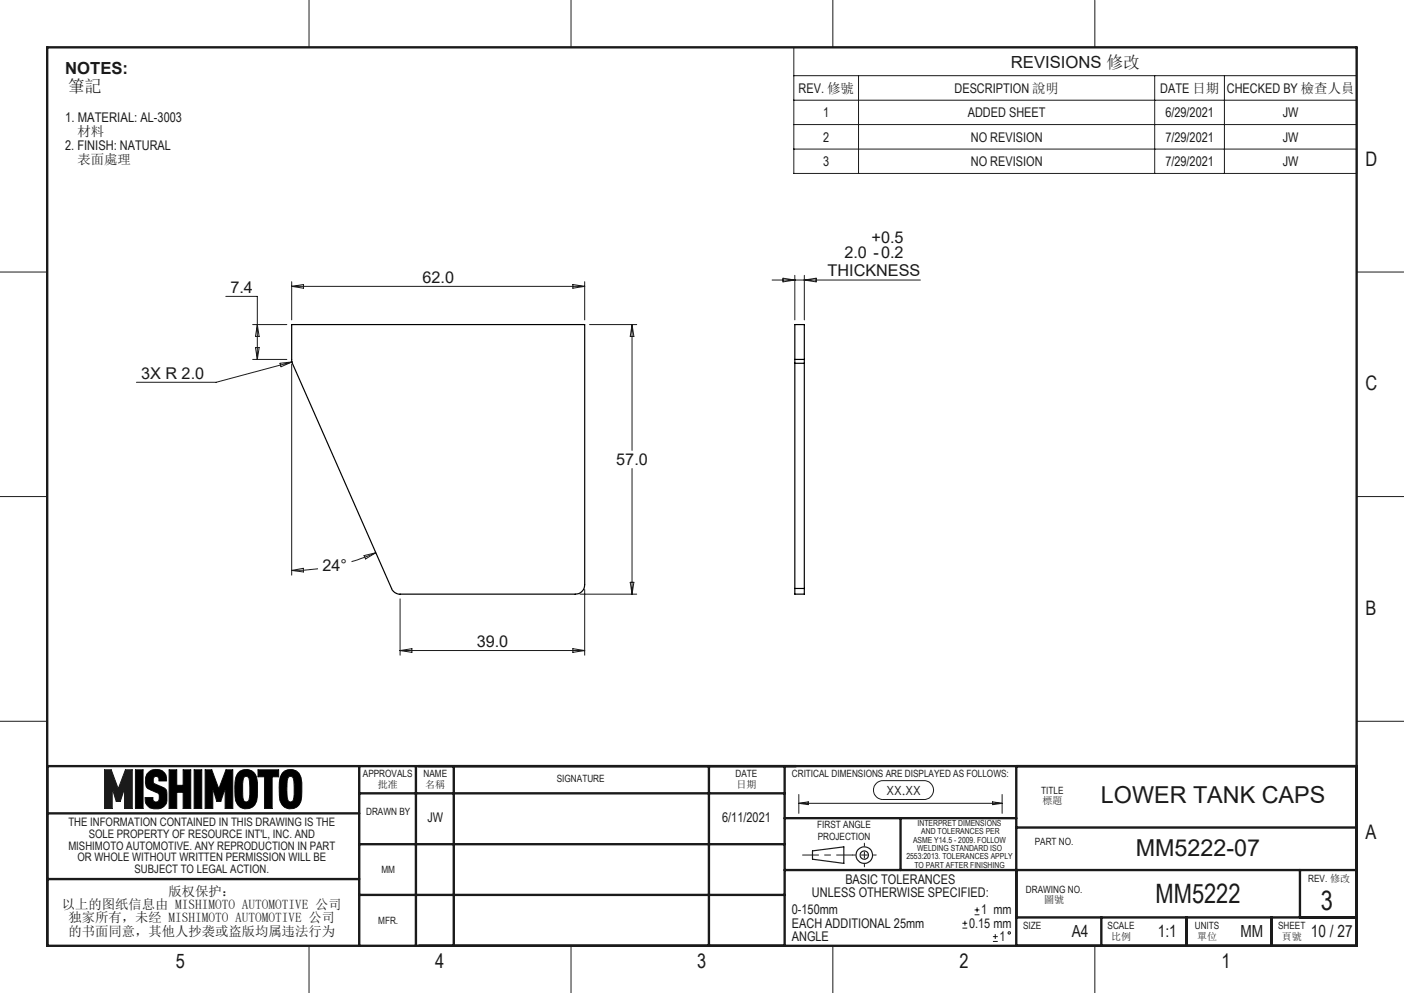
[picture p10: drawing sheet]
<svg xmlns="http://www.w3.org/2000/svg" width="297mm" height="210mm" viewBox="0 0 297 210" stroke-linecap="round" stroke-linejoin="round" font-family="sans-serif">
<g fill="none" stroke="#191924" stroke-width=".21">
<path d="M65.4 0v10M120.8 0v10M176.2 0v10M231.6 0v10M0 57.5h10M287 57.5h10M0 105h10M287 105h10M0 152.5h10M287 152.5h10M22.1 162.8h1.4l1.5 4 1.5-4h1.5v8.2h-1.6v-4.3l-1 2.8h-.8l-.9-2.8v4.3h-1.6zM28.6 162.8h1.7v8.2h-1.7z"/>
<path d="M31.6 163.2a2.28 2.28 0 0 1 3.6 1.2v.8h-1.6a.71 .71 0 0 0-.1-.8 .71 .71 0 0 0-.7-.2 1.21 1.21 0 0 0-.2 1.5l2.2 1a2.15 2.15 0 0 1 .5 2.1 2.13 2.13 0 0 1-2.8 2.3 2.04 2.04 0 0 1-1.8-2.4h1.6v.4a.72 .72 0 0 0 1 .5 .72 .72 0 0 0 .4-1.1v-.3l-.3-.5-2.2-1a2.79 2.79 0 0 1 .4-3.5zM35.8 162.8h1.6v3.3h1.3v-3.3h1.7v8.2h-1.7v-3.4h-1.3v3.4h-1.6zM41.1 162.8h1.6v8.2h-1.6zM43.4 162.8h1.4l1.5 4 1.5-4h1.4v8.2h-1.6v-4.3l-.9 2.8h-.8l-.9-2.8v4.3h-1.6zM50.3 163.5a2.29 2.29 0 0 1 4 .9 17.2 17.2 0 0 1 0 5 2.37 2.37 0 0 1-2.9 1.6 2.37 2.37 0 0 1-1.7-2.8 7.7 7.7 0 0 1 .6-4.7zM51.7 164.3l.4-.1 .3 .1 .2 .2 .2 .7a11.1 11.1 0 0 1-.2 4.1 .63 .63 0 0 1-1.1 0l-.1-.7a8.3 8.3 0 0 1 .3-4.3zM54.6 162.8h4.3v1.5h-1.3v6.7h-1.6v-6.7h-1.4zM59.7 163.5a2.29 2.29 0 0 1 4 .9 17.2 17.2 0 0 1 0 5 2.37 2.37 0 0 1-2.9 1.6 2.37 2.37 0 0 1-1.7-2.8 7.7 7.7 0 0 1 .6-4.7zM61.1 164.3l.4-.1 .3 .1 .2 .2 .2 .7a11.1 11.1 0 0 1-.2 4.1 .63 .63 0 0 1-1.1 0 8.2 8.2 0 0 1 .2-5zM169 168v4M185.5 165.6l1.1-.5h8.9a1.99 1.99 0 0 1 2 2 1.99 1.99 0 0 1-2 2h-8.7a1.99 1.99 0 0 1-1.9-1.3 1.99 1.99 0 0 1 .6-2.2zM212 168v4"/>
<path d="M65.4 200v10M120.8 200v10M176.2 200v10M231.6 200v10"/>
</g>
<g fill="none" stroke="#191924" stroke-width=".25">
<path d="M171.9 179.9l6.6-.8v3.5l-6.6-.9z"/>
<circle cx="182.8" cy="180.8" r="1.75"/>
<circle cx="182.8" cy="180.8" r=".88"/>
</g>
<path d="M182.9 178.3v5M180.4 180.8h5" fill="none" stroke="#191924" stroke-width=".21" stroke-dasharray="15.2 1.3 1.3 1.3" stroke-dashoffset="14.6"/>
<path d="M180.4 180.8h-10.6" fill="none" stroke="#191924" stroke-width=".21" stroke-dasharray="15.2 1.3 1.3 1.3" stroke-dashoffset="11.9"/>
<g fill="none" stroke="#191924" stroke-width=".5">
<path d="M10 10h277v190h-277zM10 172h66M10 162h277M76 167.8h90M76 178.5h90M76 162v38M88 162v38M96 162v38M150 162v38M166 162v38M166 173h49M190.5 173v11"/>
<path d="M215 175h72M215 162v38M10 185.9h66M76 189.3h90M166 184h121M215 194h72M233 194v6M251 194v6M269 194v6M275 184v10"/>
</g>
<path d="M28.6 162.8v8.2h1.7v-8.2zM31.2 163.5a3.1 3.1 0 0 0 0 3.2l2.4 1.1 .1 1.2-.3 .5-.6 .1-.4-.3-.1-.6h-1.6v.1a2.03 2.03 0 0 0 2.5 2.3 2.07 2.07 0 0 0 2.1-2.7 1.57 1.57 0 0 0-.9-1.9l-1.6-.7a.89 .89 0 0 1-.3-1.3l.3-.3h.4l.4 .4v.6h1.6a2.16 2.16 0 0 0-2.9-2.4l-.4 .1zM35.8 162.8v8.2h1.6v-3.4h1.3v3.4h1.7v-8.2h-1.7v3.3h-1.3v-3.3zM41.1 162.8v8.2h1.6v-8.2zM43.4 162.8v8.2h1.6v-4.3l.9 2.8h.8l.9-2.8v4.3h1.6v-8.2h-1.4l-1.5 4-1.5-4zM50.6 163.2l-.1 .1a3.9 3.9 0 0 0-.8 3.2 5.9 5.9 0 0 0 .7 3.8 2.36 2.36 0 0 0 2.7 .6 2.36 2.36 0 0 0 1.3-2.4l.1-.3a8.9 8.9 0 0 0-.5-4.5 2.37 2.37 0 0 0-3.4-.5zM51.6 164.3l.7-.1a.8 .8 0 0 1 .5 1v1.3a5.4 5.4 0 0 1-.3 2.9l-.6 .2a.91 .91 0 0 1-.5-1l-.1-1.9a4 4 0 0 1 .3-2.4zM54.6 162.8v1.5h1.4v6.7h1.6v-6.7h1.3v-1.5zM59.8 163.4a5.8 5.8 0 0 0-.7 3.9 3.8 3.8 0 0 0 1 3.3 2.35 2.35 0 0 0 2.5 .2 2.35 2.35 0 0 0 1.2-2.3l.1-.3a8.9 8.9 0 0 0-.5-4.5 2.41 2.41 0 0 0-3.6-.3zM61 164.4l.7-.2a.8 .8 0 0 1 .5 1v1.3a5.4 5.4 0 0 1-.3 2.9l-.7 .2a.91 .91 0 0 1-.5-1v-1.6a5 5 0 0 1 .3-2.6z" fill-rule="evenodd" fill="#000"/>
<path d="M22.1 162.8h1.4l1.5 4 1.5-4h1.5v8.2h-1.6v-4.3l-1 2.8h-.8l-.9-2.8v4.3h-1.6z" fill-rule="evenodd" fill="#191924"/>
<g fill="none" stroke="#191924" stroke-width=".21">
<path d="M167.9 10h119.1v26.7h-119.1zM167.9 16h119.1M181.6 16v20.7M244.3 16v20.7M259 16v20.7M167.9 21.2h119.1M167.9 26.3h119.1M167.9 31.5h119.1M61.7 59.6v8.1M123.7 59.6v8.1M163.3 59.2h31.4M165.6 58.8l2.5 .4-2.5 .4z"/>
<path d="M168.1 58.2v9.5M170.1 58.2v9.5M170.1 59.2l2.5-.4v.8zM47.8 62.7h6.6v13.3M53.4 68.6h7.3M53.4 76h7.3M54 73.5h.8l-.4 2.5zM54.4 68.6l.4 2.5h-.8zM59.2 76.8l2.6-.3-2.4 1.1zM61.7 77v44.6M61.7 60.6h62M61.7 60.6l2.5-.4v.8z"/>
<path d="M61.8 76.5l-16.1 4.3h-16.8M121.2 60.2l2.5 .4-2.5 .4zM124.7 68.6h10M133.7 68.6v26.6M133.7 68.6l.4 2.5h-.8zM133.7 99.1v26.6M77 117.5l2.5-.6-2.2 1.3zM79.5 116.9l-5.1 1.9M61.7 120.6l2.5-.4v.8zM67.3 120.3l-5.6 .3M84.6 126.6v12M84.6 137.6h39.1"/>
<path d="M84.6 137.6l2.5-.4v.8zM121.2 137.2l2.5 .4-2.5 .4zM122.7 125.7h12M123.7 124.7v13.9M133.3 123.1h.8l-.4 2.6zM169 169.9h43M169 169.9l2-.3v.6zM210 169.6l2 .3-2 .3zM203.6 196.3h1M203.6 195.3h1M204.1 194.7v1M206.2 193.5h1"/>
<path d="M206.2 192.4h1M206.7 191.9v1M210 199.1h1.1M210 198.1h1.1M210.5 197.5v1.1"/>
<circle cx="213.5" cy="197.3" r=".25"/>
</g>
<path d="M61.7 68.6h62v55a1.97 1.97 0 0 1-2 2.1h-37.1a1.88 1.88 0 0 1-1.8-1.2l-21-47.8zM168.1 76v.8M168.1 76v-7.4h2v7.4M168.1 76.8h2M168.1 76h2M168.1 76.8v47.7M170.1 76v.8M170.1 76.8v47.7M168.1 124.5v1.2h2v-1.2M168.1 124.5h2" fill="none" stroke="#000" stroke-width=".25"/>
<g font-size="5.6" fill="#191924">
<text x="244.4" y="191">MM5222</text>
<text x="279.4" y="192.5">3</text>
</g>
<g font-size="4.9" fill="#191924">
<text x="232.9" y="169.8">LOWER TANK CAPS</text>
<text x="240.3" y="181">MM5222-07</text>
</g>
<g font-size="4.2" fill="#191924">
<text x="288.8" y="35.1">D</text>
<text x="288.8" y="82.5">C</text>
<text x="288.8" y="130">B</text>
<text x="288.8" y="177.3">A</text>
<text x="37.2" y="204.7">5</text>
<text x="92.1" y="204.7">4</text>
<text x="147.4" y="204.7">3</text>
<text x="203" y="204.7">2</text>
<text x="258.4" y="204.7">1</text>
</g>
<g font-size="3.5" fill="#191924">
<text x="13.8" y="15.7">NOTES:</text>
<text x="213.9" y="14.4">REVISIONS 修改</text>
<text x="14.4" y="19.5">筆記</text>
<text x="226.7" y="198.2">A4</text>
<text x="244.9" y="198.2">1:1</text>
<text x="262.4" y="198.2">MM</text>
<text x="277.3" y="198.2">10 / 27</text>
</g>
<g font-size="3.4" fill="#191924">
<text x="184.4" y="51.4">+0.5</text>
<text x="89.4" y="59.8">62.0</text>
<text x="175.1" y="58.4">THICKNESS</text>
<text x="178.6" y="54.6">2.0 -0.2</text>
<text x="48.7" y="61.9">7.4</text>
<text x="29.8" y="80.1">3X R 2.0</text>
<text x="130.4" y="98.3">57.0</text>
<text x="68.2" y="120.8">24°</text>
<text x="100.8" y="136.8">39.0</text>
</g>
<g font-size="2.8" fill="#191924">
<text x="168.9" y="19.7">REV. 修號</text>
<text x="201.9" y="19.7">DESCRIPTION 說明</text>
<text x="245.4" y="19.7">DATE 日期</text>
<text x="259.5" y="19.7">CHECKED BY 檢查人員</text>
<text x="13.8" y="25.8">1. MATERIAL: AL-3003</text>
<text x="16.4" y="28.9">材料</text>
<text x="174.1" y="24.8">1</text>
<text x="174.1" y="30">2</text>
<text x="204.7" y="24.8">ADDED SHEET</text>
<text x="205.4" y="30">NO REVISION</text>
<text x="246.5" y="24.8">6/29/2021</text>
<text x="246.5" y="30">7/29/2021</text>
<text x="271.3" y="24.8">JW</text>
<text x="271.3" y="30">JW</text>
<text x="13.8" y="31.6">2. FINISH: NATURAL</text>
<text x="16.4" y="34.7">表面處理</text>
<text x="174.1" y="35.1">3</text>
<text x="205.4" y="35.1">NO REVISION</text>
<text x="246.5" y="35.1">7/29/2021</text>
<text x="271.3" y="35.1">JW</text>
<text x="90.4" y="173.8">JW</text>
<text x="152.8" y="173.9">6/11/2021</text>
<text x="35.6" y="189.4">版权保护：</text>
<text x="171.7" y="189.7">UNLESS OTHERWISE SPECIFIED:</text>
<text x="178.8" y="186.9">BASIC TOLERANCES</text>
<text x="13.1" y="192.2">以上的图纸信息由 MISHIMOTO AUTOMOTIVE 公司</text>
<text x="14.5" y="195.1">独家所有，未经 MISHIMOTO AUTOMOTIVE 公司</text>
<text x="14.5" y="197.9">的书面同意，其他人抄袭或盗版均属违法行为</text>
<text x="167.5" y="193.4">0-150mm</text>
<text x="167.5" y="196.2">EACH ADDITIONAL 25mm</text>
<text x="205" y="196.2">0.15 mm</text>
<text x="207.6" y="193.4">1 mm</text>
<text x="167.5" y="199">ANGLE</text>
<text x="211.4" y="199">1</text>
</g>
<text font-size="2.7" fill="#191924" x="187.5" y="168.1">XX.XX</text>
<g font-size="2.5" fill="#191924">
<text x="14.5" y="179.7">MISHIMOTO AUTOMOTIVE. ANY REPRODUCTION IN PART</text>
<text x="14.5" y="174.7">THE INFORMATION CONTAINED IN THIS DRAWING IS THE</text>
<text x="18.8" y="177.2">SOLE PROPERTY OF RESOURCE INT'L, INC. AND</text>
<text x="16.4" y="182.1">OR WHOLE WITHOUT WRITTEN PERMISSION WILL BE</text>
<text x="28.5" y="184.6">SUBJECT TO LEGAL ACTION.</text>
</g>
<g font-size="2.1" fill="#191924">
<text x="76.8" y="164.4">APPROVALS</text>
<text x="79.9" y="166.7">批准</text>
<text x="89.6" y="164.4">NAME</text>
<text x="90" y="166.7">名稱</text>
<text x="117.8" y="165.3">SIGNATURE</text>
<text x="155.6" y="164.3">DATE</text>
<text x="155.8" y="166.6">日期</text>
<text x="167.5" y="164.4">CRITICAL DIMENSIONS ARE DISPLAYED AS FOLLOWS:</text>
<text x="220.3" y="167.8">TITLE</text>
<text x="77.4" y="172.5">DRAWN BY</text>
<text x="220.5" y="170.1">標題</text>
<text x="172.9" y="175.1">FIRST ANGLE</text>
<text x="173" y="177.6">PROJECTION</text>
<text x="218.9" y="178.7">PART NO.</text>
<text x="80.7" y="184.6">MM</text>
<text x="217" y="188.8">DRAWING NO.</text>
<text x="220.9" y="191.1">圖號</text>
<text x="276.7" y="186.5">REV. 修改</text>
<text x="80" y="195.3">MFR.</text>
<text x="216.4" y="196.5">SIZE</text>
<text x="234.3" y="196.5">SCALE</text>
<text x="252.7" y="196.5">UNITS</text>
<text x="270.4" y="196.5">SHEET</text>
<text x="235" y="198.8">比例</text>
<text x="253.2" y="198.8">單位</text>
<text x="271.1" y="198.8">頁號</text>
</g>
<g font-size="1.8" fill="#191924">
<text x="193.1" y="178.2">ASME Y14.5 - 2009. FOLLOW</text>
<text x="194" y="180">WELDING STANDARD ISO</text>
<text x="194.1" y="174.7">INTERPRET DIMENSIONS</text>
<text x="194.9" y="176.4">AND TOLERANCES PER</text>
<text x="191.7" y="181.7">2553:2013. TOLERANCES APPLY</text>
<text x="193.4" y="183.5">TO PART AFTER FINISHING</text>
</g>
</svg>
